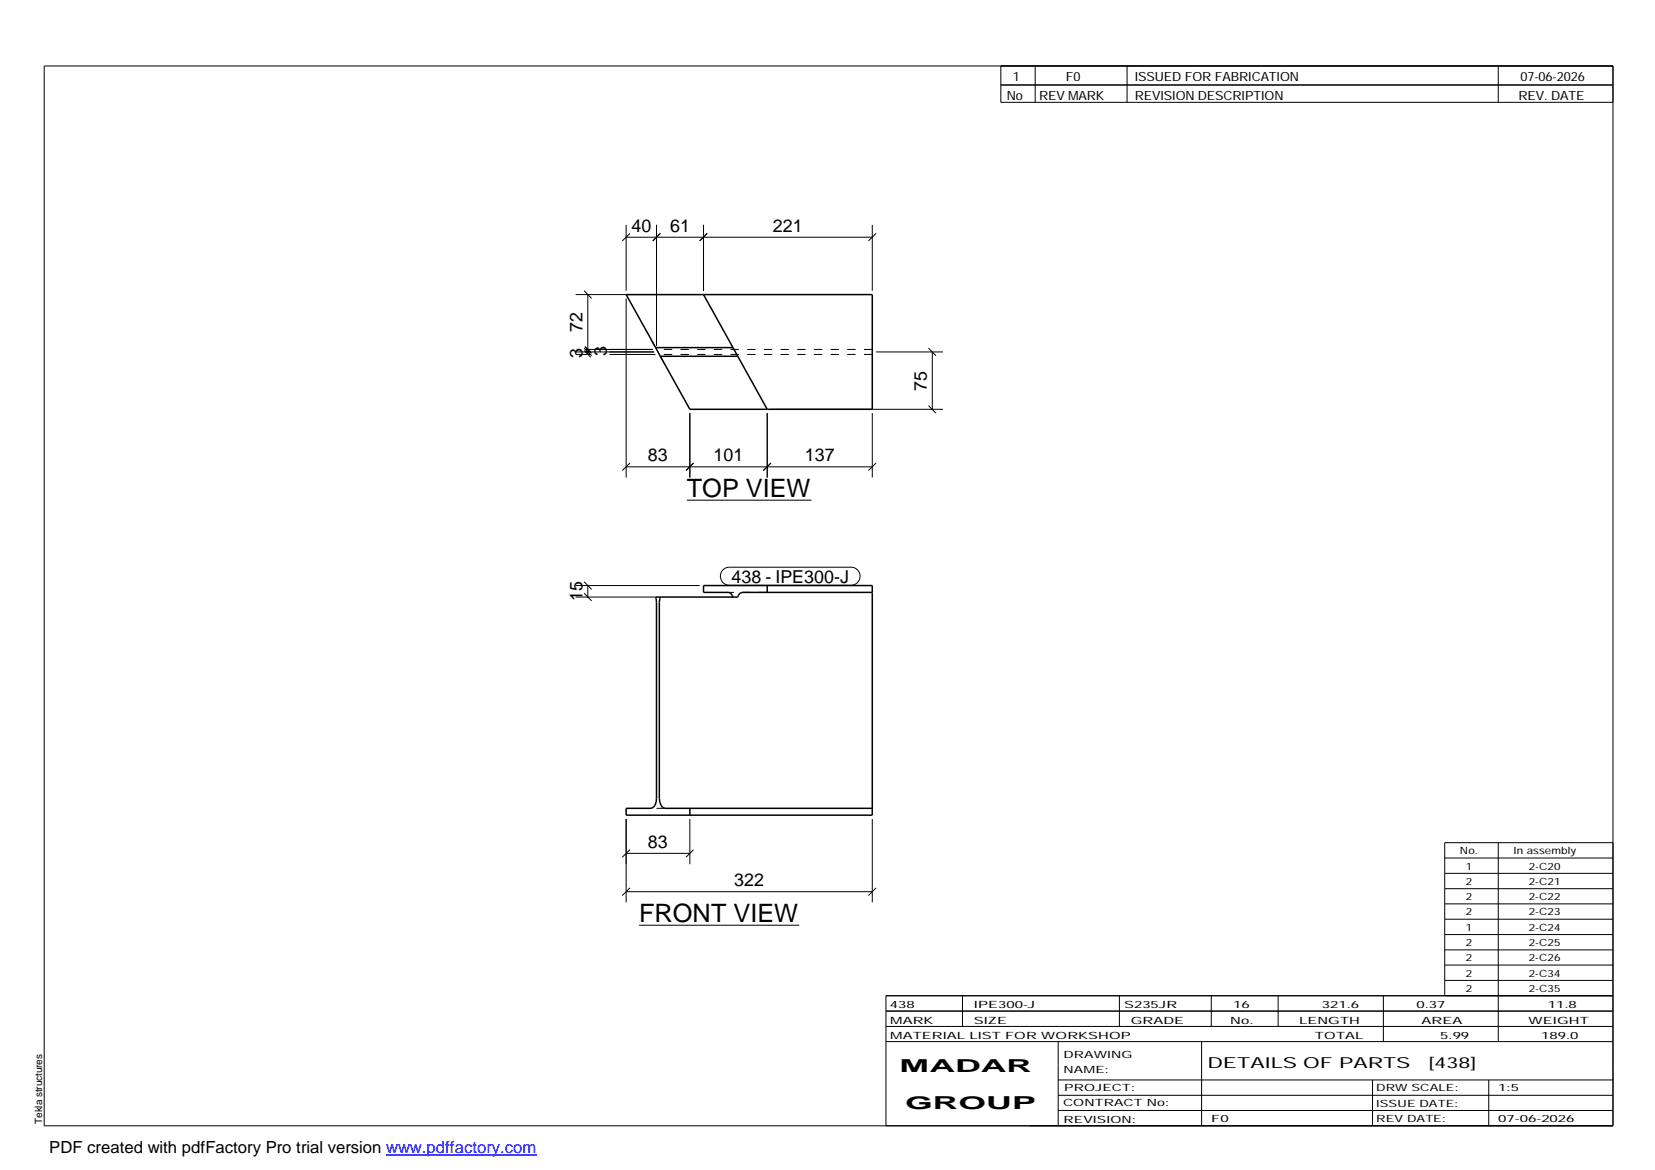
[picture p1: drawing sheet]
<svg xmlns="http://www.w3.org/2000/svg" width="420mm" height="297mm" viewBox="0 0 420 297" stroke-linecap="round" stroke-linejoin="round" font-family="sans-serif">
<path d="M178.6 74.8l16.2 29.1M166.5 88.3l-7.5-13.5h62.4v29.1h-46.3l-7.5-13.4M166.5 88.3h19.6M166.5 88.3l1.1 2.2M167.6 90.5h19.7M167.6 151.6l-.2 1.3v49.8a2.33 2.33 0 0 0 1.4 2.5h52.6M194.8 148.7v1.7M221.4 150.4h-33l-.5 .2-.6 1h-20.8l.2 1.3v49.8a2.21 2.21 0 0 1-1.4 2.5h-6.3v1.8h62.4v-58.3h-42.8v1.7h6.3l.6 .2 .6 1M175.1 205.2v1.8" fill="none" stroke="#000" stroke-width=".38"/>
<path d="M166.3 88l-1-1.8M168.8 92.5l-1.2-2M221.4 88.7h-54.7M221.4 90h-54M194.8 150.4h-9.9M168.8 205.2h-3.5" fill="none" stroke="#000" stroke-width=".25" stroke-dasharray="2.1 2.1" stroke-linecap="butt"/>
<g fill="none" stroke="#000" stroke-width=".25">
<path d="M11.2 16.7h398.3v269.1h-398.3zM254.1 16.7v9.3h155.4M262.8 16.7v9.3M286.1 16.7v9.3M380.4 16.7v9.3M254.1 21.6h155.4M159 57.1v16.7M159.9 59.3l-1.9 1.9M166.7 57.1v30.6M167.6 59.3l-1.9 1.9M178.6 57.1v16.7M179.5 59.3l-1.9 1.9"/>
<path d="M221.4 57.1v16.7M222.4 59.3l-1.9 1.9M146.1 74.8h31.5M148.3 73.8l1.9 2M149.2 74.8v15.2M159 75.8v45.4M159 60.2h62.4M146.1 89.4h20M146.1 90h3.9M148.3 89l1.7 1.7M148.3 88.4l1.7 1.7M148.5 88.6l1.7 1.7"/>
<path d="M148.5 88.7h17.2M150 89.4l-1.5-1.4 1.7 1.7M154.7 90h11.7M222.4 89.4h17M235.7 88.4l1.9 1.9M236.7 89.4v14.5M159 118.5h62.4M159.9 117.5l-1.9 2M175.1 104.9v16.3M176.1 117.5l-1.9 2M194.8 104.9v16.3M195.7 117.5l-1.9 2"/>
<path d="M195.7 103.9h43.7M221.4 104.9v16.3M222.4 117.5l-1.9 2M235.7 103l1.9 1.9M174.4 127h31.6M146.1 151.6h20.3M146.1 148.7h31.5M148.3 150.6l1.9 2M148.3 147.7l1.9 1.9M149.2 148.7v2.9M183.5 144.7l.8-.5 .9-.2h30.9a2.29 2.29 0 0 1 2.3 2.3 2.29 2.29 0 0 1-2.3 2.3h-30.9a2.31 2.31 0 0 1-2.1-1.4 2.31 2.31 0 0 1 .4-2.5zM159 207.9v21.2"/>
<path d="M159 216.6h16.1M159.9 215.7l-1.9 1.9M175.1 207.9v11.5M176.1 215.7l-1.9 1.9M221.4 207.9v21.2M366.8 217.8h42.7M380.4 213.9v50.5M409.5 213.9h-42.7v38.9M159 226.4h62.4M159.9 225.4l-1.9 2M162.3 234.9h40.6M222.4 225.4l-1.9 2"/>
<path d="M366.8 221.7h42.7M366.8 225.6h42.7M366.8 229.5h42.7M366.8 233.4h42.7M366.8 237.3h42.7M224.9 256.7h184.6M244.3 252.8v7.8M284.2 252.8v7.8M307.5 252.8v7.8M324.5 252.8v7.8M351.2 252.8v11.6M366.8 241.2h42.7"/>
<path d="M366.8 245h42.7M366.8 248.9h42.7M409.5 252.8h-184.6v33M224.9 264.4h184.6M224.9 260.6h184.6M268.6 264.4v21.4M268.6 274.2h140.9M268.6 278.1h140.9M305.1 264.4v21.4M348.4 274.2v11.6M378 274.2v11.6M268.6 281.9h140.9"/>
</g>
<path d="M98 293.3h38.2" fill="none" stroke="#00f" stroke-width=".3"/>
<g font-size="6.4">
<text x="174.4" y="126.3">TOP VIEW</text>
<text x="162.3" y="234.1">FRONT VIEW</text>
</g>
<g font-size="4.5">
<text x="160.3" y="58.8">40</text>
<text x="170.1" y="58.8">61</text>
<text x="196.2" y="58.8">221</text>
<text x="147.9" y="84.3" transform="rotate(-90 147.9 84.3)">72</text>
<text x="147.9" y="90.9" transform="rotate(-90 147.9 90.9)">3</text>
<text x="154.1" y="90.3" transform="rotate(-90 154.1 90.3)">3</text>
<text x="235.3" y="99.2" transform="rotate(-90 235.3 99.2)">75</text>
<text x="164.5" y="117.1">83</text>
<text x="181.1" y="117.1">101</text>
<text x="204.3" y="117.1">137</text>
<text x="185.7" y="148">438 - IPE300-J</text>
<text x="147.9" y="152.6" transform="rotate(-90 147.9 152.6)">15</text>
<text x="164.5" y="215.3">83</text>
<text x="186.4" y="225">322</text>
<text x="228.4" y="272.3">MADAR</text>
<text x="229.8" y="281.6">GROUP</text>
</g>
<text font-size="4.2" x="12.5" y="292.7">PDF created with pdfFactory Pro trial version www.pdffactory.com</text>
<g font-size="3.9">
<text x="306.5" y="271.3">DETAILS OF PARTS</text>
<text x="362.7" y="271.3">[438]</text>
</g>
<g font-size="3.2">
<text x="257.1" y="20.5">1</text>
<text x="270.6" y="20.5">F0</text>
<text x="288.1" y="20.5">ISSUEDFORFABRICATION</text>
<text x="386" y="20.5">07-06-2026</text>
<text x="255.6" y="25.5">No</text>
<text x="263.8" y="25.5">REVMARK</text>
<text x="288.1" y="25.5">REVISIONDESCRIPTION</text>
<text x="385.5" y="25.5">REV. DATE</text>
</g>
<g font-size="2.5">
<text x="370.6" y="216.9">No.</text>
<text x="372.1" y="220.8">1</text>
<text x="384.3" y="216.9">Inassembly</text>
<text x="388.1" y="220.8">2-C20</text>
<text x="372.1" y="224.6">2</text>
<text x="388.1" y="224.6">2-C21</text>
<text x="372.1" y="228.5">2</text>
<text x="372.1" y="232.4">2</text>
<text x="388.1" y="228.5">2-C22</text>
<text x="388.1" y="232.4">2-C23</text>
<text x="372.1" y="236.3">1</text>
<text x="388.1" y="236.3">2-C24</text>
<text x="372.1" y="240.2">2</text>
<text x="372.1" y="244.1">2</text>
<text x="388.1" y="240.2">2-C25</text>
<text x="388.1" y="244.1">2-C26</text>
<text x="372.1" y="247.9">2</text>
<text x="372.1" y="251.8">2</text>
<text x="388.1" y="247.9">2-C34</text>
<text x="388.1" y="251.8">2-C35</text>
<text x="225.9" y="255.9">438</text>
<text x="247.3" y="255.9">IPE30 -J</text>
<text x="257.6" y="255.9">0</text>
<text x="285.4" y="255.9">S235JR</text>
<text x="313.1" y="255.9">16</text>
<text x="335.6" y="255.9">321.6</text>
<text x="359.6" y="255.9">0</text>
<text x="361.7" y="255.9">.37</text>
<text x="392.9" y="255.9">11.8</text>
<text x="226" y="263.7">M</text>
<text x="226" y="259.9">M</text>
<text x="229.2" y="263.7">ATERIAL LIST FOR W</text>
<text x="229.2" y="259.9">ARK</text>
<text x="247.2" y="259.9">SIZE</text>
<text x="268" y="263.7">ORKSHOP</text>
<text x="287.1" y="259.9">GRADE</text>
<text x="312.3" y="259.9">No.</text>
<text x="329.8" y="259.9">LENGTH</text>
<text x="333.8" y="263.7">TOTAL</text>
<text x="360.9" y="259.9">AREA</text>
<text x="365.6" y="263.7">5.9</text>
<text x="370.9" y="263.7">9</text>
<text x="388.1" y="259.9">W</text>
<text x="391.3" y="263.7">189</text>
<text x="391.7" y="259.9">EIGHT</text>
<text x="397.6" y="263.7">.0</text>
<text x="270" y="268.5">DRAW</text>
<text x="281.1" y="268.5">ING</text>
<text x="270" y="272.5">NAM</text>
<text x="278.1" y="272.5">E:</text>
<text x="269.9" y="280.9">CONTRACT No:</text>
<text x="270.2" y="277">PROJECT:</text>
<text x="349.4" y="277.1">DRWSCALE:</text>
<text x="349.4" y="281">ISSUE DATE:</text>
<text x="380.4" y="277.1">1:5</text>
<text x="10.7" y="285.4" transform="rotate(-90 10.7 285.4)">Tekla structures</text>
<text x="270" y="285">REVISION:</text>
<text x="307.5" y="284.8">F0</text>
<text x="349.4" y="284.8">REVDATE:</text>
<text x="380.4" y="284.8">0</text>
<text x="382.5" y="284.8">7-0 -20</text>
<text x="387.9" y="284.8">6</text>
<text x="395.5" y="284.8">26</text>
</g>
</svg>
